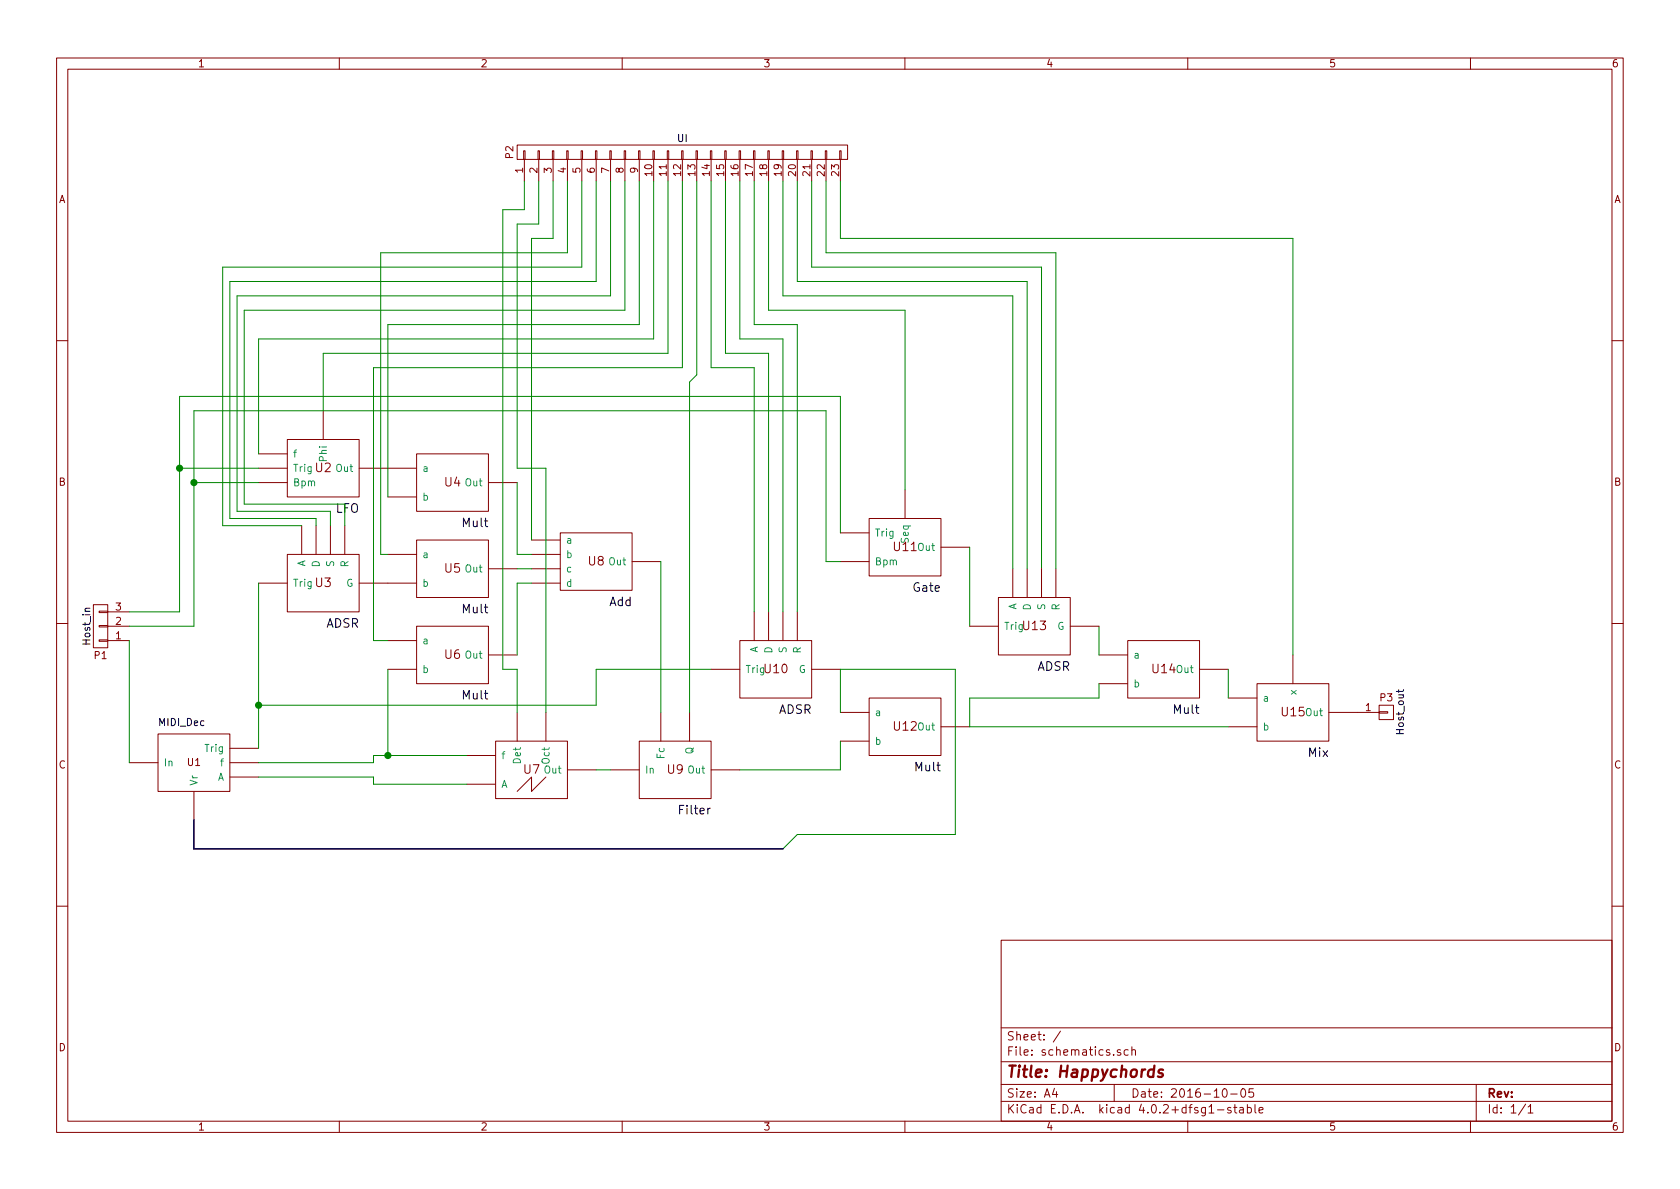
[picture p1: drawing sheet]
EESchema Schematic File Version 2
LIBS:power
LIBS:device
LIBS:transistors
LIBS:conn
LIBS:linear
LIBS:regul
LIBS:74xx
LIBS:cmos4000
LIBS:adc-dac
LIBS:memory
LIBS:xilinx
LIBS:microcontrollers
LIBS:dsp
LIBS:microchip
LIBS:analog_switches
LIBS:motorola
LIBS:texas
LIBS:intel
LIBS:audio
LIBS:interface
LIBS:digital-audio
LIBS:philips
LIBS:display
LIBS:cypress
LIBS:siliconi
LIBS:opto
LIBS:atmel
LIBS:contrib
LIBS:valves
LIBS:schematics-cache
EELAYER 25 0
EELAYER END
$Descr A4 11693 8268
encoding utf-8
Sheet 1 1
Title "Happychords"
Date "2016-10-05"
Rev ""
Comp ""
Comment1 ""
Comment2 ""
Comment3 ""
Comment4 ""
$EndDescr
$Comp
L Wavesource U7
U 1 1
P 3700 5350
F 0 "U7" H 3700 5350 60  0000 C CNN
F 1 "Wavesource" H 3700 5250 60  0001 C BNN
F 2 "" H 3700 5250 60  0000 C CNN
F 3 "" H 3700 5250 60  0000 C CNN
	1    3700 5350
	1    0    0    -1  
$EndComp
$Comp
L MIDI_Dec U1
U 1 1
P 1350 5300
F 0 "U1" H 1350 5300 50  0000 C CNN
F 1 "MIDI_Dec" H 1100 5550 50  0000 L BNN
F 2 "" H 1700 5050 60  0000 C CNN
F 3 "" H 1700 5050 60  0000 C CNN
	1    1350 5300
	1    0    0    -1  
$EndComp
$Comp
L Mult U12
U 1 1
P 6300 5050
F 0 "U12" H 6300 5050 60  0000 C CNN
F 1 "Mult" H 6550 4800 60  0000 R TNN
F 2 "" H 6550 4800 60  0000 C CNN
F 3 "" H 6550 4800 60  0000 C CNN
	1    6300 5050
	1    0    0    -1  
$EndComp
Entry Wire Line
	5450 5900 5550 5800
$Comp
L Mix U15
U 1 1
P 9000 4950
F 0 "U15" H 9000 4950 60  0000 C CNN
F 1 "Mix" H 9250 4700 60  0000 R TNN
F 2 "" H 9250 4700 60  0000 C CNN
F 3 "" H 9250 4700 60  0000 C CNN
	1    9000 4950
	1    0    0    -1  
$EndComp
$Comp
L Gate U11
U 1 1
P 6300 3800
F 0 "U11" H 6300 3800 60  0000 C CNN
F 1 "Gate" H 6550 3550 60  0000 R TNN
F 2 "" H 6550 3550 60  0000 C CNN
F 3 "" H 6550 3550 60  0000 C CNN
	1    6300 3800
	1    0    0    -1  
$EndComp
$Comp
L Mult U14
U 1 1
P 8100 4650
F 0 "U14" H 8100 4650 60  0000 C CNN
F 1 "Mult" H 8350 4400 60  0000 R TNN
F 2 "" H 8350 4400 60  0000 C CNN
F 3 "" H 8350 4400 60  0000 C CNN
	1    8100 4650
	1    0    0    -1  
$EndComp
$Comp
L Mult U5
U 1 1
P 3150 3950
F 0 "U5" H 3150 3950 60  0000 C CNN
F 1 "Mult" H 3400 3700 60  0000 R TNN
F 2 "" H 3400 3700 60  0000 C CNN
F 3 "" H 3400 3700 60  0000 C CNN
	1    3150 3950
	1    0    0    -1  
$EndComp
$Comp
L Mult U6
U 1 1
P 3150 4550
F 0 "U6" H 3150 4550 60  0000 C CNN
F 1 "Mult" H 3400 4300 60  0000 R TNN
F 2 "" H 3400 4300 60  0000 C CNN
F 3 "" H 3400 4300 60  0000 C CNN
	1    3150 4550
	1    0    0    -1  
$EndComp
$Comp
L ADSR U3
U 1 1
P 2250 4050
F 0 "U3" H 2250 4050 60  0000 C CNN
F 1 "ADSR" H 2500 3800 60  0000 R TNN
F 2 "" H 2250 3900 60  0000 C CNN
F 3 "" H 2250 3900 60  0000 C CNN
	1    2250 4050
	1    0    0    -1  
$EndComp
$Comp
L ADSR U10
U 1 1
P 5400 4650
F 0 "U10" H 5400 4650 60  0000 C CNN
F 1 "ADSR" H 5650 4400 60  0000 R TNN
F 2 "" H 5400 4500 60  0000 C CNN
F 3 "" H 5400 4500 60  0000 C CNN
	1    5400 4650
	1    0    0    -1  
$EndComp
$Comp
L Filter U9
U 1 1
P 4700 5350
F 0 "U9" H 4700 5350 60  0000 C CNN
F 1 "Filter" H 4950 5100 60  0000 R TNN
F 2 "" H 4950 5100 60  0000 C CNN
F 3 "" H 4950 5100 60  0000 C CNN
	1    4700 5350
	1    0    0    -1  
$EndComp
$Comp
L LFO U2
U 1 1
P 2250 3250
F 0 "U2" H 2250 3250 60  0000 C CNN
F 1 "LFO" H 2500 3000 60  0000 R TNN
F 2 "" H 2500 3000 60  0000 C CNN
F 3 "" H 2500 3000 60  0000 C CNN
	1    2250 3250
	1    0    0    -1  
$EndComp
$Comp
L Mult U4
U 1 1
P 3150 3350
F 0 "U4" H 3150 3350 60  0000 C CNN
F 1 "Mult" H 3400 3100 60  0000 R TNN
F 2 "" H 3400 3100 60  0000 C CNN
F 3 "" H 3400 3100 60  0000 C CNN
	1    3150 3350
	1    0    0    -1  
$EndComp
$Comp
L Add U8
U 1 1
P 4150 3900
F 0 "U8" H 4150 3900 60  0000 C CNN
F 1 "Add" H 4400 3650 60  0000 R TNN
F 2 "" H 4400 3650 60  0000 C CNN
F 3 "" H 4400 3650 60  0000 C CNN
	1    4150 3900
	1    0    0    -1  
$EndComp
$Comp
L CONN_01X03 P1
U 1 1
P 700 4350
F 0 "P1" H 700 4550 50  0000 C CNN
F 1 "Host_in" V 800 4350 50  0000 C CNN
F 2 "" H 700 4350 50  0000 C CNN
F 3 "" H 700 4350 50  0000 C CNN
	1    700  4350
	-1   0    0    1   
$EndComp
$Comp
L CONN_01X23 P2
U 1 1
P 4750 1050
F 0 "P2" H 4750 2250 50  0000 C CNN
F 1 "UI" V 4850 1050 50  0000 C CNN
F 2 "" H 4750 1050 50  0000 C CNN
F 3 "" H 4750 1050 50  0000 C CNN
	1    4750 1050
	0    -1   -1   0   
$EndComp
Wire Wire Line
	5850 4650 5850 4950
Wire Wire Line
	5850 4650 6650 4650
Wire Bus Line
	1350 5700 1350 5900
Wire Bus Line
	1350 5900 5450 5900
Wire Wire Line
	6650 4650 6650 5800
Wire Wire Line
	6750 3800 6750 4350
Wire Wire Line
	7650 4350 7650 4550
Wire Wire Line
	6750 5050 6750 4850
Wire Wire Line
	6750 4850 7650 4850
Wire Wire Line
	7650 4850 7650 4750
Wire Wire Line
	8550 4650 8550 4850
Wire Wire Line
	6750 5050 8550 5050
Wire Wire Line
	3600 4550 3600 4050
Wire Wire Line
	1800 4050 1800 5200
Wire Wire Line
	4600 3900 4600 4950
Wire Wire Line
	1800 5300 2600 5300
Wire Wire Line
	2600 5300 2600 5250
Wire Wire Line
	2600 5250 3250 5250
Wire Wire Line
	1800 5400 2600 5400
Wire Wire Line
	2600 5400 2600 5450
Wire Wire Line
	2600 5450 3250 5450
Wire Wire Line
	5850 5350 5850 5150
Connection ~ 1800 4900
Wire Wire Line
	5150 5350 5850 5350
Wire Wire Line
	1800 4900 4150 4900
Wire Wire Line
	4150 4900 4150 4650
Wire Wire Line
	4150 4650 4950 4650
Wire Wire Line
	6650 5800 5550 5800
Wire Wire Line
	1800 2350 1800 3150
Wire Wire Line
	2700 2250 2700 3450
Wire Wire Line
	2650 3850 2700 3850
Wire Wire Line
	2650 1750 2650 3850
Wire Wire Line
	2700 5250 2700 4650
Connection ~ 2700 5250
Wire Wire Line
	2700 4450 2600 4450
Wire Wire Line
	2600 4450 2600 2550
Wire Wire Line
	6300 3400 6300 2150
Wire Wire Line
	3800 3250 3800 4950
Wire Wire Line
	3600 4950 3600 4650
Wire Wire Line
	3600 4650 3500 4650
Wire Wire Line
	3500 4650 3500 1450
Wire Wire Line
	1550 3650 2100 3650
Wire Wire Line
	1550 1850 1550 3650
Wire Wire Line
	2200 3650 2200 3600
Wire Wire Line
	2200 3600 1600 3600
Wire Wire Line
	1600 3600 1600 1950
Wire Wire Line
	2300 3650 2300 3550
Wire Wire Line
	2300 3550 1650 3550
Wire Wire Line
	1650 3550 1650 2050
Wire Wire Line
	2400 3650 2400 3500
Wire Wire Line
	2400 3500 1700 3500
Wire Wire Line
	1700 3500 1700 2150
Wire Wire Line
	4800 2650 4800 4950
Wire Wire Line
	7050 3950 7050 2050
Wire Wire Line
	7150 3950 7150 1950
Wire Wire Line
	7250 3950 7250 1850
Wire Wire Line
	7350 3950 7350 1750
Wire Wire Line
	9000 4550 9000 1650
Wire Wire Line
	5250 4250 5250 2550
Wire Wire Line
	5350 2450 5350 4250
Wire Wire Line
	5450 2350 5450 4250
Wire Wire Line
	5550 2250 5550 4250
Wire Wire Line
	5850 2750 5850 3700
Wire Wire Line
	1250 2750 5850 2750
Wire Wire Line
	5850 3900 5750 3900
Wire Wire Line
	5750 3900 5750 2850
Wire Wire Line
	5750 2850 1350 2850
Wire Wire Line
	1800 3350 1350 3350
Wire Wire Line
	1350 2850 1350 4350
Wire Wire Line
	900  5300 900  4450
Wire Wire Line
	1250 2750 1250 4250
Wire Wire Line
	1250 4250 900  4250
Wire Wire Line
	1800 3250 1250 3250
Connection ~ 1250 3250
Wire Wire Line
	1350 4350 900  4350
Connection ~ 1350 3350
Wire Wire Line
	2250 2450 2250 2850
Wire Wire Line
	3600 3350 3600 3850
Wire Wire Line
	3600 3850 3700 3850
Wire Wire Line
	3600 3950 3700 3950
Wire Wire Line
	3600 4050 3700 4050
Wire Wire Line
	3700 1650 3700 3750
Wire Wire Line
	3600 3250 3800 3250
Wire Wire Line
	3600 1550 3600 3250
Wire Wire Line
	3500 1450 3650 1450
Wire Wire Line
	3650 1450 3650 1250
Wire Wire Line
	3600 1550 3750 1550
Wire Wire Line
	3750 1550 3750 1250
Wire Wire Line
	3700 1650 3850 1650
Wire Wire Line
	3850 1650 3850 1250
Wire Wire Line
	2650 1750 3950 1750
Wire Wire Line
	3950 1750 3950 1250
Wire Wire Line
	1550 1850 4050 1850
Wire Wire Line
	4050 1850 4050 1250
Wire Wire Line
	1600 1950 4150 1950
Wire Wire Line
	4150 1950 4150 1250
Wire Wire Line
	1650 2050 4250 2050
Wire Wire Line
	4250 2050 4250 1250
Wire Wire Line
	1700 2150 4350 2150
Wire Wire Line
	4350 2150 4350 1250
Wire Wire Line
	2700 2250 4450 2250
Wire Wire Line
	4450 2250 4450 1250
Wire Wire Line
	1800 2350 4550 2350
Wire Wire Line
	4550 2350 4550 1250
Wire Wire Line
	2250 2450 4650 2450
Wire Wire Line
	4650 2450 4650 1250
Wire Wire Line
	2600 2550 4750 2550
Wire Wire Line
	4750 2550 4750 1250
Wire Wire Line
	4800 2650 4850 2600
Wire Wire Line
	4850 2600 4850 1250
Wire Wire Line
	5250 2550 4950 2550
Wire Wire Line
	4950 2550 4950 1250
Wire Wire Line
	5350 2450 5050 2450
Wire Wire Line
	5050 2450 5050 1250
Wire Wire Line
	5450 2350 5150 2350
Wire Wire Line
	5150 2350 5150 1250
Wire Wire Line
	5550 2250 5250 2250
Wire Wire Line
	5250 2250 5250 1250
Wire Wire Line
	6300 2150 5350 2150
Wire Wire Line
	5350 2150 5350 1250
Wire Wire Line
	4150 5350 4250 5350
Wire Wire Line
	7050 2050 5450 2050
Wire Wire Line
	5450 2050 5450 1250
Wire Wire Line
	7150 1950 5550 1950
Wire Wire Line
	5550 1950 5550 1250
Wire Wire Line
	7250 1850 5650 1850
Wire Wire Line
	5650 1850 5650 1250
Wire Wire Line
	7350 1750 5750 1750
Wire Wire Line
	5750 1750 5750 1250
Wire Wire Line
	5850 1650 5850 1250
Wire Wire Line
	9000 1650 5850 1650
$Comp
L CONN_01X01 P3
U 1 1
P 9650 4950
F 0 "P3" H 9650 5050 50  0000 C CNN
F 1 "Host_out" V 9750 4950 50  0000 C CNN
F 2 "" H 9650 4950 50  0000 C CNN
F 3 "" H 9650 4950 50  0000 C CNN
	1    9650 4950
	1    0    0    -1  
$EndComp
$Comp
L ADSR U13
U 1 1
P 7200 4350
F 0 "U13" H 7200 4350 60  0000 C CNN
F 1 "ADSR" H 7450 4100 60  0000 R TNN
F 2 "" H 7200 4200 60  0000 C CNN
F 3 "" H 7200 4200 60  0000 C CNN
	1    7200 4350
	1    0    0    -1  
$EndComp
$EndSCHEMATC
